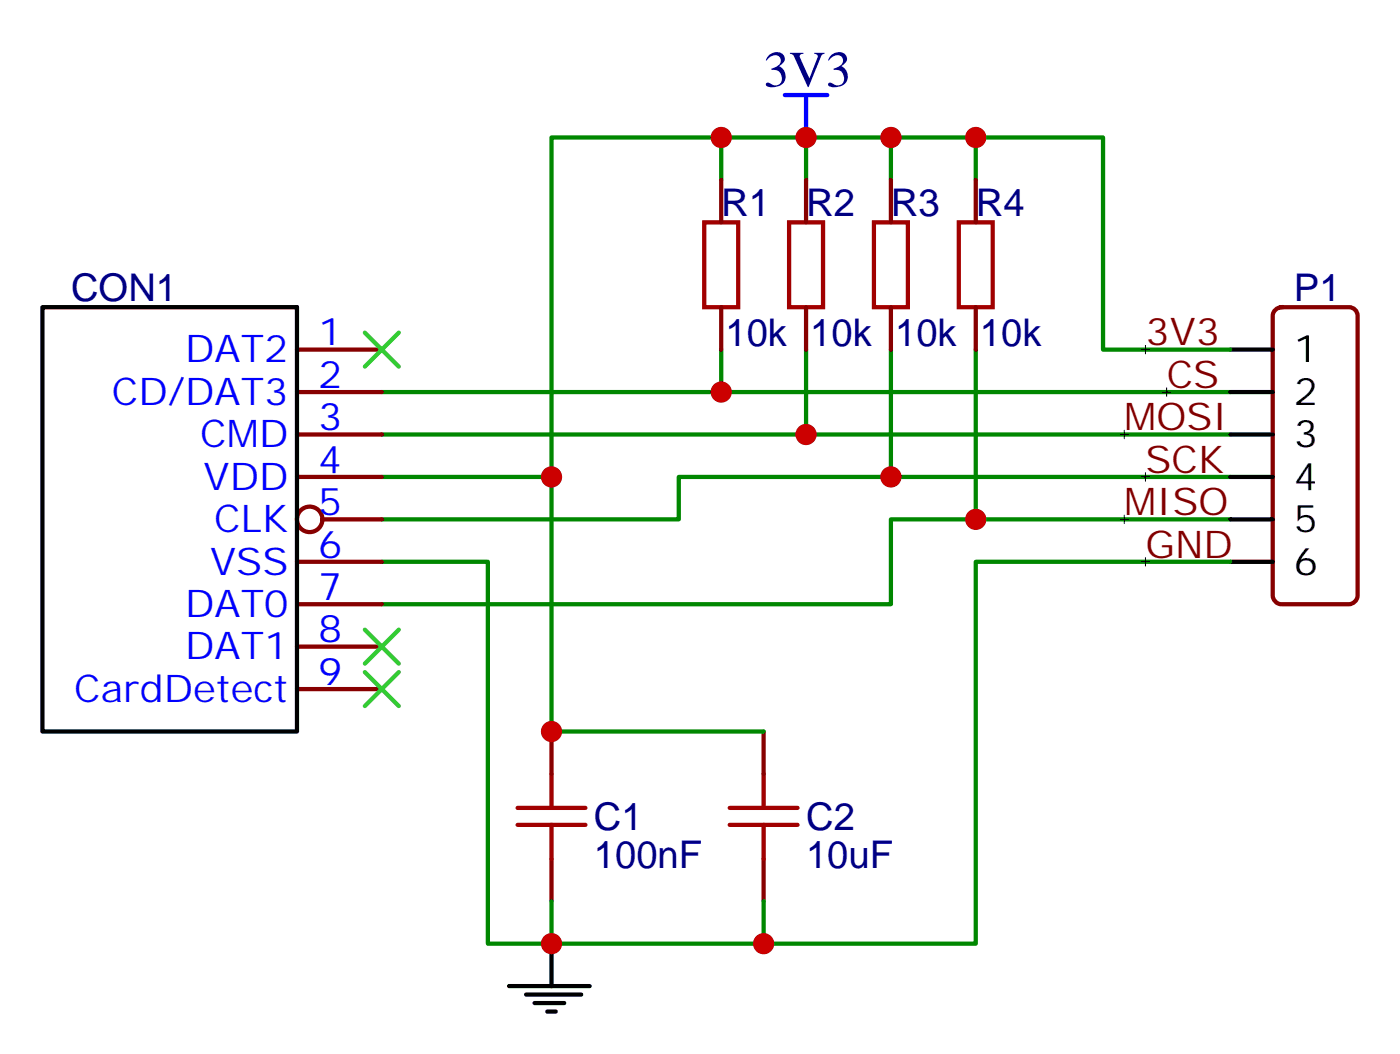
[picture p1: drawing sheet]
<svg xmlns="http://www.w3.org/2000/svg" width="116mm" height="88mm" viewBox="0 0 116 88" stroke-linecap="round" stroke-linejoin="round" font-family="sans-serif">
<g fill="none" stroke="#008700" stroke-width=".35">
<path d="M60 15v-3.6h21.1v3.6M60 11.4h-14.1v28.3h-14.2M67 11.4v3.6M74.1 11.4v3.6M81.1 11.4h10.6v17.7h10.6M31.7 32.6h70.6M31.7 36.1h70.6M45.9 39.7v21.1h17.6M60 29.1v3.5M67 29.1v7M74.1 29.1v10.6M81.1 29.1v14.1"/>
<path d="M102.3 39.7h-45.9v3.5h-24.7M31.7 46.7h8.9v31.8h5.3M102.3 43.2h-28.2v7h-42.4M102.3 46.7h-21.2v31.8h-17.6v-3.6M45.9 74.9v3.6M45.9 78.5h17.6"/>
</g>
<path d="M93.1 36.1h.7M93.5 35.8v.7M94.9 39.7h.7M94.9 29.1h.7M95.2 28.7v.7M95.2 39.3v.7M96.7 32.6h.7M97 32.2v.7M93.1 43.2h.7M93.5 42.8v.7M94.9 46.7h.7M95.2 46.4v.7" fill="none" stroke="#000" stroke-width=".08"/>
<path d="M3.5 25.5h21.2v35.3h-21.2zM102.3 29.1h3.5M102.3 32.6h3.5M102.3 36.1h3.5M102.3 39.7h3.5M102.3 43.2h3.5M102.3 46.7h3.5M45.9 78.5v3.5M42.3 82h6.7M43.7 82.7h4.6M44.4 83.4h2.5M45.5 84.1h.7" fill="none" stroke="#000" stroke-width=".35"/>
<path d="M65.3 7.9h3.5M67 7.9v3.5" fill="none" stroke="#00f" stroke-width=".35"/>
<path d="M58.6 18.5h2.8v7h-2.8zM65.6 18.5h2.8v7h-2.8zM72.7 18.5h2.8v7h-2.8zM79.7 18.5h2.8v7h-2.8zM43 68.6h5.7M43 67.2h5.7M45.9 64.3v2.9M45.9 68.6v2.8M60.7 68.6h5.6M60.7 67.2h5.6M63.5 64.3v2.9M63.5 68.6v2.8" fill="none" stroke="#a10000" stroke-width=".35"/>
<g fill="none" stroke="#870000" stroke-width=".35">
<path d="M60 15v3.5M67 15v3.5M74.1 15v3.5M81.1 15v3.5M24.7 29.1h7M24.7 32.6h7M24.7 36.1h7M24.7 39.7h7M60 25.5v3.6M67 25.5v3.6M74.1 25.5v3.6M81.1 25.5v3.6"/>
<path d="M106.1 25.7l.4-.2h5.7a.71 .71 0 0 1 .7 .7v23.3a.76 .76 0 0 1-.7 .7h-5.7a.76 .76 0 0 1-.7-.7v-23.3zM24.7 46.7h7M24.7 50.2h7M24.7 53.8h7M24.7 57.3h7M26.8 43.2h4.9M45.9 60.8v3.5M45.9 71.4v3.5M63.5 60.8v3.5M63.5 71.4v3.5"/>
<circle cx="25.8" cy="43.2" r="1.06"/>
</g>
<path d="M30.3 27.7l2.9 2.8M33.2 27.7l-2.9 2.8M30.3 55.9l2.9 2.8M30.3 52.4l2.9 2.8M33.2 55.9l-2.9 2.8M33.2 52.4l-2.9 2.8" fill="none" stroke="#3c3" stroke-width=".35"/>
<g fill="#c00">
<circle cx="45.9" cy="60.8" r=".88"/>
<circle cx="81.1" cy="43.2" r=".88"/>
<circle cx="67" cy="36.1" r=".88"/>
<circle cx="60" cy="32.6" r=".88"/>
<circle cx="67" cy="11.4" r=".88"/>
<circle cx="74.1" cy="11.4" r=".88"/>
<circle cx="81.1" cy="11.4" r=".88"/>
<circle cx="63.5" cy="78.5" r=".88"/>
<circle cx="45.9" cy="78.5" r=".88"/>
<circle cx="60" cy="11.4" r=".88"/>
<circle cx="45.9" cy="39.7" r=".88"/>
<circle cx="74.1" cy="39.7" r=".88"/>
</g>
<text font-size="4.2" fill="#000080" x="63.5" y="7.2">3V3</text>
<g font-size="3.2" fill="#000080">
<text x="60" y="17.9">R1</text>
<text x="67" y="17.9">R2</text>
<text x="74.1" y="17.9">R3</text>
<text x="81.1" y="17.9">R4</text>
<text x="5.9" y="25.1">CON1</text>
<text x="60.3" y="28.8">10k</text>
<text x="67.4" y="28.8">10k</text>
<text x="74.4" y="28.8">10k</text>
<text x="81.5" y="28.8">10k</text>
<text x="107.6" y="25">P1</text>
<text x="49.4" y="69">C1</text>
<text x="67" y="69">C2</text>
<text x="49.4" y="72.2">100nF</text>
<text x="67" y="72.2">10uF</text>
</g>
<g font-size="3.2" fill="#00f">
<text x="26.5" y="28.7">1</text>
<text x="9.3" y="33.7">CD/DAT3</text>
<text x="15.4" y="30.1">DAT2</text>
<text x="26.5" y="32.2">2</text>
<text x="26.5" y="35.8">3</text>
<text x="16.7" y="37.2">CMD</text>
<text x="16.9" y="40.7">VDD</text>
<text x="26.5" y="39.3">4</text>
<text x="17.5" y="47.8">VSS</text>
<text x="17.8" y="44.2">CLK</text>
<text x="26.5" y="42.8">5</text>
<text x="26.5" y="46.4">6</text>
<text x="15.4" y="51.3">DAT0</text>
<text x="26.5" y="49.9">7</text>
<text x="26.5" y="53.4">8</text>
<text x="6.2" y="58.3">CardDetect</text>
<text x="15.4" y="54.8">DAT1</text>
<text x="26.5" y="56.9">9</text>
</g>
<g font-size="3.2" fill="#800000">
<text x="95.2" y="28.7">3V3</text>
<text x="93.5" y="35.8">MOSI</text>
<text x="97" y="32.2">CS</text>
<text x="95.2" y="39.3">SCK</text>
<text x="93.5" y="42.8">MISO</text>
<text x="95.2" y="46.4">GND</text>
</g>
<g font-size="3.2">
<text x="107.6" y="30.1">1</text>
<text x="107.6" y="33.7">2</text>
<text x="107.6" y="37.2">3</text>
<text x="107.6" y="40.7">4</text>
<text x="107.6" y="44.2">5</text>
<text x="107.6" y="47.8">6</text>
</g>
</svg>
